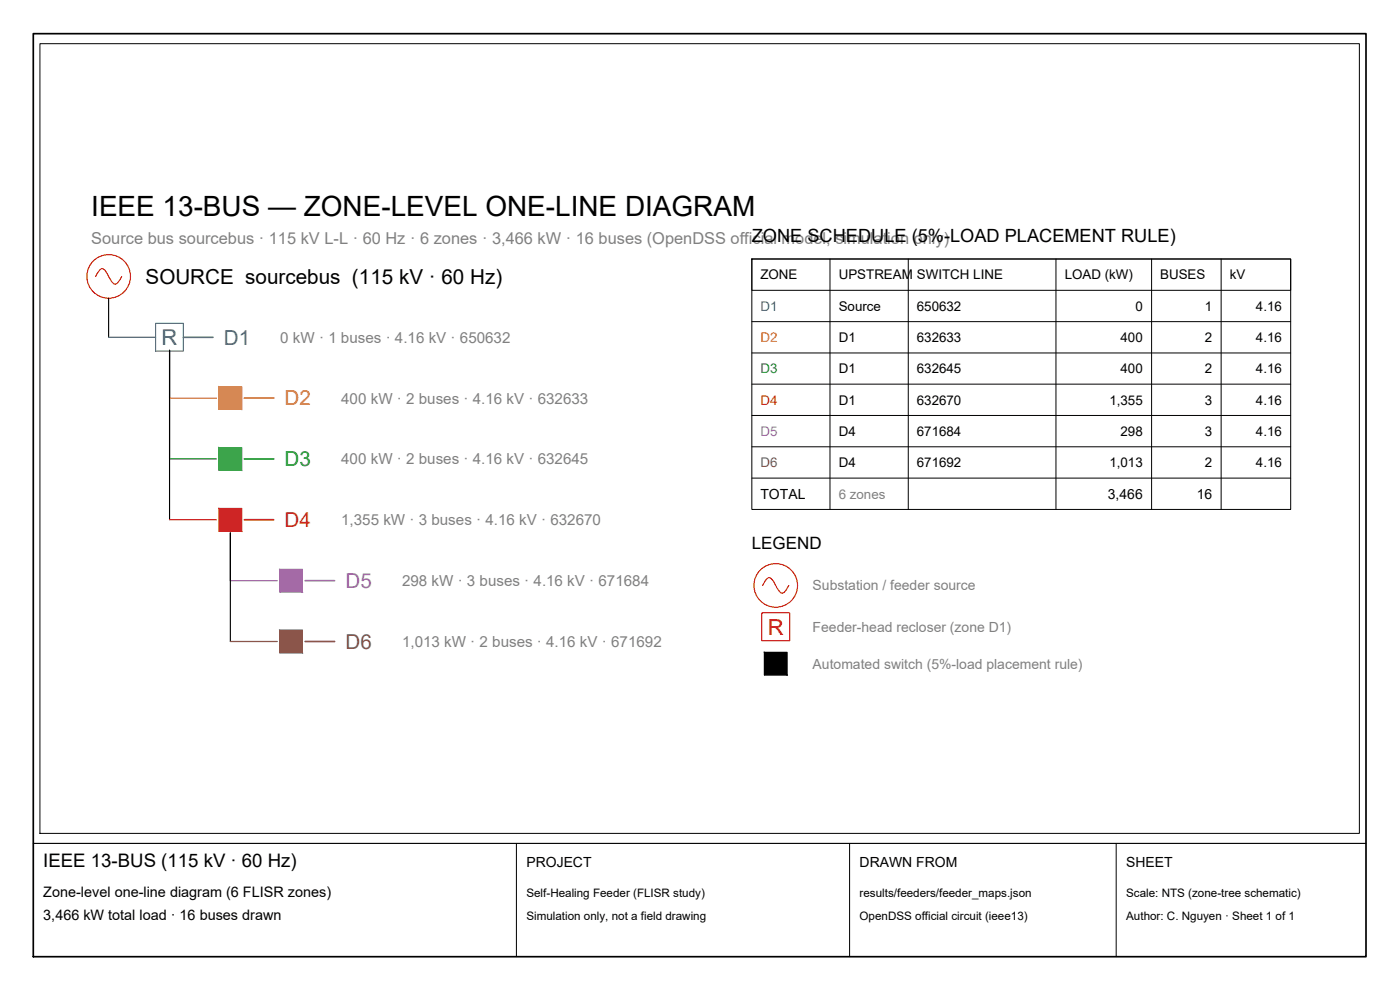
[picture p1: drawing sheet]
<svg xmlns="http://www.w3.org/2000/svg" width="420mm" height="297mm" viewBox="0 0 420 297" stroke-linecap="round" stroke-linejoin="round" font-family="sans-serif">
<!-- layer: SOURCE -->
<g fill="none" stroke="#f00" stroke-width=".34">
<path d="M28.7 83l.4-.8a2.82 2.82 0 0 1 1.5-1.6 5.3 5.3 0 0 1 2.4 3.1 1.89 1.89 0 0 0 2 1.5l1.5-2.2M228.9 175.7l.4-.8a1.89 1.89 0 0 1 1.9-1.5l.8 .9 1.2 2.1a2.82 2.82 0 0 0 1.5 1.6 3.3 3.3 0 0 0 2-2.3"/>
<circle cx="32.6" cy="82.9" r="6.5"/>
<circle cx="232.8" cy="175.6" r="6.5"/>
</g>
<!-- layer: BUS-TRUNK -->
<path d="M32.6 89.5v11.7M50.9 105.1v50.8M69.1 159.9v32.6" fill="none" stroke="#000" stroke-width=".34"/>
<!-- layer: ZONE-D1 -->
<path d="M32.6 101.2h14.1" fill="none" stroke="#1f77b4" stroke-width=".38"/>
<path d="M46.7 97h8.3v8.4h-8.3z" fill="none" stroke="#1f77b4" stroke-width=".34"/>
<path d="M55 101.2h8.9" fill="none" stroke="#1f77b4" stroke-width=".51"/>
<!-- layer: ZONE-D2 -->
<path d="M50.9 119.5h14" fill="none" stroke="#ff7f0e" stroke-width=".38"/>
<path d="M65.7 116.1h6.8v6.7h-6.8z" fill="none" stroke="#ff7f0e" stroke-width=".34"/>
<path d="M65.7 116.1l6.8 6.7v-6.7zM65.7 116.1l6.8 6.7h-6.8z" fill="#ff7f0e" stroke="#ff7f0e" stroke-width=".3"/>
<path d="M73.3 119.5h8.9" fill="none" stroke="#ff7f0e" stroke-width=".51"/>
<!-- layer: ZONE-D3 -->
<path d="M50.9 137.7h14" fill="none" stroke="#2ca02c" stroke-width=".38"/>
<path d="M65.7 134.3h6.8v6.8h-6.8z" fill="none" stroke="#2ca02c" stroke-width=".34"/>
<path d="M65.7 134.3l6.8 6.8v-6.8zM65.7 134.3l6.8 6.8h-6.8z" fill="#2ca02c" stroke="#2ca02c" stroke-width=".3"/>
<path d="M73.3 137.7h8.9" fill="none" stroke="#2ca02c" stroke-width=".51"/>
<!-- layer: ZONE-D4 -->
<path d="M50.9 155.9h14" fill="none" stroke="#d62728" stroke-width=".38"/>
<path d="M65.7 152.6h6.8v6.8h-6.8z" fill="none" stroke="#d62728" stroke-width=".34"/>
<path d="M65.7 152.6l6.8 6.8v-6.8zM65.7 152.6l6.8 6.8h-6.8z" fill="#d62728" stroke="#d62728" stroke-width=".3"/>
<path d="M73.3 155.9h8.9" fill="none" stroke="#d62728" stroke-width=".51"/>
<!-- layer: ZONE-D5 -->
<path d="M69.1 174.2h14.1" fill="none" stroke="#9467bd" stroke-width=".38"/>
<path d="M84 170.8h6.8v6.8h-6.8z" fill="none" stroke="#9467bd" stroke-width=".34"/>
<path d="M84 170.8l6.8 6.8v-6.8zM84 170.8l6.8 6.8h-6.8z" fill="#9467bd" stroke="#9467bd" stroke-width=".3"/>
<path d="M91.6 174.2h8.8" fill="none" stroke="#9467bd" stroke-width=".51"/>
<!-- layer: ZONE-D6 -->
<path d="M69.1 192.5h14.1" fill="none" stroke="#8c564b" stroke-width=".38"/>
<path d="M84 189.1h6.8v6.8h-6.8z" fill="none" stroke="#8c564b" stroke-width=".34"/>
<path d="M84 189.1l6.8 6.8v-6.8zM84 189.1l6.8 6.8h-6.8z" fill="#8c564b" stroke="#8c564b" stroke-width=".3"/>
<path d="M91.6 192.5h8.8" fill="none" stroke="#8c564b" stroke-width=".51"/>
<!-- layer: TABLE -->
<g fill="none" stroke="#000" stroke-width=".3">
<path d="M225.6 77.7h161.7v9.4h-161.7zM225.6 77.7h161.7v75.2h-161.7zM249.1 77.7v75.2M272.6 77.7v75.2M316.9 77.7v75.2M345.6 77.7v75.2M366.5 77.7v75.2M225.6 96.5h161.7M225.6 105.9h161.7M225.6 115.3h161.7M225.6 124.7h161.7M225.6 134.1h161.7"/>
<path d="M225.6 143.5h161.7"/>
</g>
<!-- layer: DEV-RECLOSER -->
<path d="M228.6 183.9h8.4v8.3h-8.4z" fill="none" stroke="#f00" stroke-width=".34"/>
<!-- layer: DEV-SWITCH -->
<path d="M229.4 195.7h6.8v6.8h-6.8z" fill="none" stroke="#000" stroke-width=".3"/>
<path d="M229.4 195.7l6.8 6.8v-6.8zM229.4 195.7l6.8 6.8h-6.8z" fill="#000" stroke="#000" stroke-width=".3"/>
<!-- layer: TITLE -->
<path d="M10 10.1h400v276.9h-400z" fill="none" stroke="#000" stroke-width=".51"/>
<!-- layer: VIEWPORTS -->
<path d="M12 13.1h396v236.9h-396z" fill="none" stroke="#000" stroke-width=".3"/>
<!-- layer: TITLE -->
<path d="M10 253.1h400" fill="none" stroke="#000" stroke-width=".34"/>
<path d="M155 253.1v33.9M255 253.1v33.9M335 253.1v33.9" fill="none" stroke="#000" stroke-width=".3"/>
<text font-size="8.4" x="27.4" y="64.7">IEEE 13-BUS — ZONE-LEVEL ONE-LINE DIAGRAM</text>
<text font-size="6.6" fill="#1f77b4" x="48.5" y="103.5">R</text>
<text font-size="6.6" fill="#f00" x="230.4" y="190.4">R</text>
<text font-size="6.2" x="43.7" y="85.2">SOURCE sourcebus (115 kV · 60 Hz)</text>
<text font-size="6.2" fill="#1f77b4" x="67.2" y="103.4">D1</text>
<text font-size="6.2" fill="#ff7f0e" x="85.4" y="121.7">D2</text>
<text font-size="6.2" fill="#2ca02c" x="85.4" y="139.9">D3</text>
<text font-size="6.2" fill="#d62728" x="85.4" y="158.2">D4</text>
<text font-size="6.2" fill="#9467bd" x="103.7" y="176.4">D5</text>
<text font-size="6.2" fill="#8c564b" x="103.7" y="194.7">D6</text>
<text font-size="5.6" x="13" y="260.1">IEEE 13-BUS (115 kV · 60 Hz)</text>
<text font-size="5.5" x="225.6" y="72.5">ZONE SCHEDULE (5%-LOAD PLACEMENT RULE)</text>
<text font-size="5.1" x="225.6" y="164.6">LEGEND</text>
<text font-size="4.9" fill="#808080" x="27.4" y="73.2">Source bus sourcebus · 115 kV L-L · 60 Hz · 6 zones · 3,466 kW · 16 buses (OpenDSS official model, simulation only)</text>
<g font-size="4.6" fill="#808080">
<text x="84.1" y="102.8">0 kW · 1 buses · 4.16 kV · 650632</text>
<text x="102.4" y="121.1">400 kW · 2 buses · 4.16 kV · 632633</text>
<text x="102.4" y="139.3">400 kW · 2 buses · 4.16 kV · 632645</text>
<text x="102.4" y="157.6">1,355 kW · 3 buses · 4.16 kV · 632670</text>
<text x="120.6" y="175.8">298 kW · 3 buses · 4.16 kV · 671684</text>
<text x="120.6" y="194.1">1,013 kW · 2 buses · 4.16 kV · 671692</text>
</g>
<g font-size="4.3">
<text x="13" y="269.1">Zone-level one-line diagram (6 FLISR zones)</text>
<text x="13" y="276">3,466 kW total load · 16 buses drawn</text>
</g>
<g font-size="4.2">
<text x="228.2" y="149.6">TOTAL</text>
<text x="332.5" y="149.6">3,466</text>
<text x="359.2" y="149.6">16</text>
<text x="158" y="260.1">PROJECT</text>
<text x="258" y="260.1">DRAWN FROM</text>
<text x="338" y="260.1">SHEET</text>
</g>
<g font-size="4.2" fill="#808080">
<text x="243.9" y="177.2">Substation / feeder source</text>
<text x="243.9" y="189.6">Feeder-head recloser (zone D1)</text>
<text x="243.9" y="200.6">Automated switch (5%-load placement rule)</text>
</g>
<g font-size="4">
<text x="228.2" y="83.8">ZONE</text>
<text x="251.7" y="83.8">UPSTREAM SWITCH LINE</text>
<text x="319.5" y="83.8">LOAD (kW)</text>
<text x="348.2" y="83.8">BUSES</text>
<text x="369.1" y="83.8">kV</text>
<text x="251.7" y="93.2">Source</text>
<text x="275.2" y="93.2">650632</text>
<text x="340.8" y="93.2">0</text>
<text x="361.6" y="93.2">1</text>
<text x="376.9" y="93.2">4.16</text>
<text x="251.7" y="102.6">D1</text>
<text x="275.2" y="102.6">632633</text>
<text x="336.3" y="102.6">400</text>
<text x="361.6" y="102.6">2</text>
<text x="376.9" y="102.6">4.16</text>
<text x="251.7" y="112">D1</text>
<text x="275.2" y="112">632645</text>
<text x="336.3" y="112">400</text>
<text x="361.6" y="112">2</text>
<text x="376.9" y="112">4.16</text>
<text x="251.7" y="121.4">D1</text>
<text x="275.2" y="121.4">632670</text>
<text x="333" y="121.4">1,355</text>
<text x="361.6" y="121.4">3</text>
<text x="376.9" y="121.4">4.16</text>
<text x="251.7" y="130.8">D4</text>
<text x="275.2" y="130.8">671684</text>
<text x="336.3" y="130.8">298</text>
<text x="361.6" y="130.8">3</text>
<text x="376.9" y="130.8">4.16</text>
<text x="251.7" y="140.2">D4</text>
<text x="275.2" y="140.2">671692</text>
<text x="333" y="140.2">1,013</text>
<text x="361.6" y="140.2">2</text>
<text x="376.9" y="140.2">4.16</text>
</g>
<text font-size="4" fill="#1f77b4" x="228.2" y="93.2">D1</text>
<text font-size="4" fill="#ff7f0e" x="228.2" y="102.6">D2</text>
<text font-size="4" fill="#2ca02c" x="228.2" y="112">D3</text>
<text font-size="4" fill="#d62728" x="228.2" y="121.4">D4</text>
<text font-size="4" fill="#9467bd" x="228.2" y="130.8">D5</text>
<text font-size="4" fill="#8c564b" x="228.2" y="140.2">D6</text>
<text font-size="4" fill="#808080" x="251.7" y="149.6">6 zones</text>
<g font-size="3.5">
<text x="158" y="269.1">Self-Healing Feeder (FLISR study)</text>
<text x="258" y="269.1">results/feeders/feeder_maps.json</text>
<text x="338" y="269.1">Scale: NTS (zone-tree schematic)</text>
<text x="158" y="276">Simulation only, not a field drawing</text>
<text x="258" y="276">OpenDSS official circuit (ieee13)</text>
<text x="338" y="276">Author: C. Nguyen · Sheet 1 of 1</text>
</g>
</svg>
